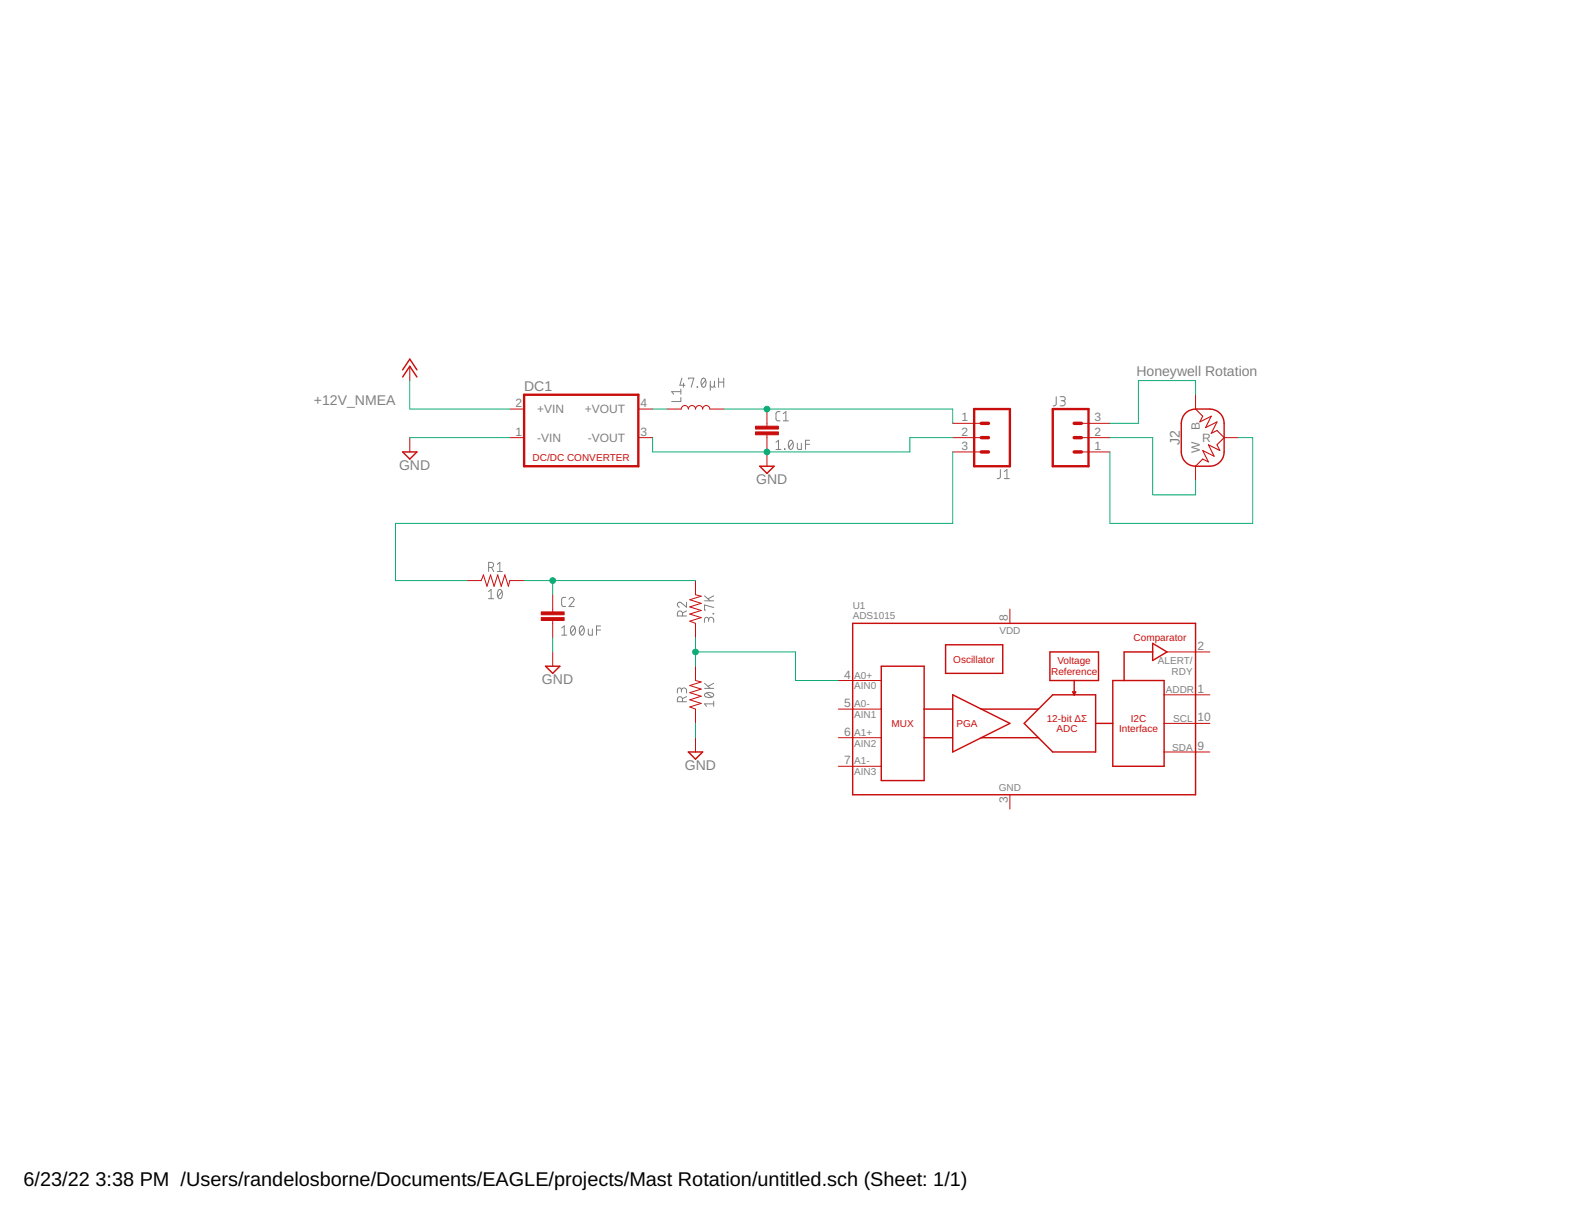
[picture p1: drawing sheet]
<svg xmlns="http://www.w3.org/2000/svg" width="279mm" height="216mm" viewBox="0 0 279 216" stroke-linecap="round" stroke-linejoin="round" font-family="sans-serif">
<g fill="none" stroke="#808080" stroke-width=".18">
<path d="M121 70.6v.8h-1.6M121 69.2v.9M121 69.6h-1.6l.3 .5M121.2 67.2l-.4 1.3h1M121.5 68.1v.7M122.4 67.4v-.2h.9l-.4 1.6M123.9 68.7l.1 .1zM124.8 67.3l.3-.1a.97 .97 0 0 1 0 1.6 1.02 1.02 0 0 1-.3-1.5zM125.4 67.5l-.7 1M126.2 68.5a.37 .37 0 0 0 .4 .3 .37 .37 0 0 0 .4-.3M126.2 67.7v1.7M127 67.7v.9l.1 .2"/>
<path d="M127.7 67.2v1.6M127.7 67.9h.9M128.6 67.2v1.6M137.9 78.6l.5-.4v1.7M137.9 79.9h.9M138.6 73.2h-.5l-.2 .3v1l.2 .2 .5 .1M139.2 74.8h.9M139.2 73.5l.5-.3v1.6M139.4 79.8l.1 .1zM140.3 78.3l.2-.1a.95 .95 0 0 1 0 1.7 1.06 1.06 0 0 1-.2-1.6zM140.9 78.6l-.7 .9M141.7 78.8v.9l.3 .2h.4v-1.1"/>
<path d="M143.2 79h.7M143.9 78.2h-.7v1.7M187.7 70.5v1.4l-.2 .2h-.3M188.4 70.5h.6a.36 .36 0 0 1 .3 .3 .36 .36 0 0 1-.3 .4h-.4M188.9 71.2a.46 .46 0 0 1 .4 .5 .46 .46 0 0 1-.4 .4h-.5M177.8 83.4v1.4l-.2 .2h-.4M178.5 85h.9M178.5 83.8l.5-.4v1.6M86.8 105.1l.5-.3v1.6M86.8 106.4h.9M86.8 100.8h.5a.46 .46 0 0 0 .4-.4 .46 .46 0 0 0-.4-.5h-.5v1.7M87.4 100.8l.3 .8"/>
<path d="M88.4 100.3l.4-.4v1.7M88.4 101.6h.9M88.6 104.9l.3-.1a.97 .97 0 0 1 0 1.6 1.02 1.02 0 0 1-.3-1.5zM89.2 105.1l-.7 .9M99.8 111.6l.5-.4v1.7M99.8 112.9h.9M100.5 106.2h-.4l-.3 .3 .1 1.2 .6 .1M101.1 106.5a.44 .44 0 0 1 .7-.3 .44 .44 0 0 1 .1 .7l-.8 .9h.9M101.6 111.3l.2-.1a.95 .95 0 0 1 0 1.7 1.04 1.04 0 0 1-.2-1.6zM102.2 111.6l-.7 .9M103.2 111.3l.2-.1a.95 .95 0 0 1 0 1.7 1 1 0 0 1-.2-1.6zM103.8 111.6l-.8 .9"/>
<path d="M104.6 111.8v.9l.2 .2h.5v-1.1M106 112h.7M106.7 111.2h-.7v1.7M121.3 109.5v-.5a.46 .46 0 0 0-.4-.4 .46 .46 0 0 0-.5 .4v.5h1.6M122 107v.9l-.9-.8a.44 .44 0 0 0-.7 .2 .44 .44 0 0 0 .4 .6M122 108.6l-.7 .3M125.2 106.8h1.7M125.2 105.9l1 .9M125.9 110.2a.46 .46 0 0 1 .5-.5 .46 .46 0 0 1 .5 .5v.4M125.9 110.4v-.4a.36 .36 0 0 0-.3-.3 .36 .36 0 0 0-.4 .3v.6M126.7 109l.2 .1zM126.9 107.9l-1.7-.4v.9h.2"/>
<path d="M126.9 105.9l-1 .5M121.1 122.7a.46 .46 0 0 1 .5-.5 .46 .46 0 0 1 .4 .5v.4M121.1 123v-.4a.36 .36 0 0 0-.3-.4 .36 .36 0 0 0-.4 .4v.5M121.3 124.7v-.5a.46 .46 0 0 0-.4-.4 .46 .46 0 0 0-.5 .4v.5h1.6M122 123.8l-.7 .3M125.2 122.3h1.7M125.2 121.4l1 .9M125.3 123.3a1.02 1.02 0 0 1 1.6 .2 .97 .97 0 0 1-1.7 0zM125.6 123.1l.9 .8M126.9 124.6v.9M126.9 125.1h-1.7l.4 .4M126.9 121.4l-1 .6"/>
</g>
<path d="M93.2 70.1h20.3v12.7h-20.3zM173.1 72.7h6.4v10.1h-6.4zM187.1 72.7h6.4v10.1h-6.4z" fill="none" stroke="#c90d0c" stroke-width=".42"/>
<g fill="none" stroke="#c90d0c" stroke-width=".18">
<path d="M72.8 65.1v2.5M72.8 77.8v2.5M90.6 72.7h2.6M90.6 77.8h2.6M113.5 72.7h2.5M113.5 77.8h2.5M118.5 72.7h2.6a.63 .63 0 0 1 .6-.6 .63 .63 0 0 1 .6 .6 .63 .63 0 0 1 .7-.6 .63 .63 0 0 1 .6 .6 .63 .63 0 0 1 .6-.6 .63 .63 0 0 1 .7 .6 .63 .63 0 0 1 .6-.6 .63 .63 0 0 1 .7 .6h2.5M136.3 72.7v3M136.3 77.3v5.5M169.3 77.8h5.1M169.3 75.2h5.1M192.2 77.8h5.1"/>
<path d="M192.2 75.2h5.1M212.5 70.1v2.6M217.6 77.8h2.5M169.3 80.3h5.1M192.2 80.3h5.1M212.5 82.8v2.6M83 103.2h2.5l.4-1 .7 2 .6-2 .6 2 .7-2 .6 2 .6-2 .7 2 .2-1h2.6M98.2 105.7v3M98.2 110.3v3M98.2 115.8v2.6M123.6 103.2v2.5l1 .2-2 .7 2 .6-2 .6 2 .7-2 .6 2 .6-2 .7 1 .4v2.5M123.6 118.4v2.5l1 .3-2 .6 2 .6-2 .7 2 .6-2 .7 2 .6-2 .6 1 .4v2.5"/>
<path d="M179.5 108.2v2.6M207.4 115.8h7.6M123.6 131.1v2.5M149 120.9h7.6M149 126h7.6M149 131.1h7.6M149 136.2h7.6M206.9 123.5h8.1M206.9 128.5h8.1M206.9 133.6h8.1M179.5 141.2v2.6"/>
</g>
<g fill="none" stroke="#c90d0c" stroke-width=".25">
<path d="M71.6 67l1.2-1.9 1.3 1.9M71.6 65.7l1.2-1.9 1.3 1.9M210.5 73.6a2.52 2.52 0 0 1 2-.9h2.5a2.54 2.54 0 0 1 2.6 2.5v5.1a2.54 2.54 0 0 1-2.6 2.5h-2.5a2.54 2.54 0 0 1-2.5-2.5v-5.1a2.8 2.8 0 0 1 .5-1.6zM71.6 80.3h2.5l-1.3 1.3zM135 82.8h2.6l-1.3 1.3zM97 118.4h2.5l-1.3 1.3zM151.6 110.8h60.9v30.4h-60.9zM156.6 118.4h7.7v20.3h-7.7zM168.1 114.6h10.1v5.1h-10.1zM186.6 115.8h8.6v5.1h-8.6zM204.9 115.8h-5.1v5.1M204.9 114.3l2.5 1.5-2.5 1.6z"/>
<path d="M122.3 133.6h2.6l-1.3 1.3zM164.3 126h5M164.3 131.1h5M169.3 123.5l10.2 5-10.2 5.1zM174.4 126h10.2M174.4 131.1h10.2M182 128.5l5.1-5h7.6v10.1h-7.6zM190.7 123h.5l-.3 .5zM190.9 120.9v2.6M194.7 128.5h3.1M197.8 120.9h9.1v15.3h-9.1z"/>
</g>
<g fill="#c90d0c" stroke="#c90d0c" stroke-width=".18">
<path d="M134.3 76.8h4v.5h-4z"/>
<path d="M134.3 75.7h4v.5h-4z"/>
<path d="M96.2 109.7h4.1v.6h-4.1z"/>
<path d="M96.2 108.7h4.1v.5h-4.1z"/>
</g>
<path d="M174.4 77.8h1.3M174.4 75.2h1.3M190.9 77.8h1.3M190.9 75.2h1.3M174.4 80.3h1.3M190.9 80.3h1.3" fill="none" stroke="#c90d0c" stroke-width=".61"/>
<path d="M212.5 72.7l1.3 1.3-.5 1 2-1-1 2 2-1-1 2 1-.5 1.3 1.3-1.3 1.2 .5 1.1-2-1.1 1 2.1-2-1 1 2-1-.5-1.3 1.2" fill="none" stroke="#c90d0c" stroke-width=".19"/>
<g fill="none" stroke="#0dab76" stroke-width=".18">
<path d="M72.8 77.8h17.8M72.8 67.6v5.1h17.8M116 77.8v2.5h45.7v-2.5h7.6M116 72.7h2.5M128.7 72.7h40.6v2.5M197.3 77.8h7.6v10.1h7.6v-2.5M212.5 70.1v-2.5h-10.2v7.6h-5M220.1 77.8h2.6v15.2h-25.4v-12.7M169.3 80.3v12.7h-99v10.2h12.7M93.2 103.2h30.4M98.2 103.2v2.5M98.2 113.3v2.5"/>
<path d="M123.6 113.3v5.1M123.6 115.8h17.8v5.1h7.6M123.6 128.5v2.6"/>
</g>
<g fill="#0dab76" stroke="#0dab76" stroke-width=".18">
<circle cx="136.3" cy="80.3" r=".51"/>
<circle cx="136.3" cy="72.7" r=".51"/>
<circle cx="98.2" cy="103.2" r=".51"/>
<circle cx="123.6" cy="115.8" r=".51"/>
</g>
<g font-size="3.5">
<text x="4.2" y="210.7">6/23/22</text>
<text x="17" y="210.7">3:38 PM /Users/randelosborne/Documents/EAGLE/projects/Mast Rotation/untitled.sch (Sheet: 1/1)</text>
</g>
<g font-size="2.5" fill="#808080">
<text x="55.8" y="71.9">+12V_NMEA</text>
<text x="93.1" y="69.5">DC1</text>
<text x="202" y="66.9">Honeywell Rotation</text>
<text x="70.9" y="83.5">GND</text>
<text x="209.7" y="79.1" transform="rotate(-90 209.7 79.1)">J2</text>
<text x="134.4" y="86">GND</text>
<text x="96.3" y="121.6">GND</text>
<text x="121.7" y="136.8">GND</text>
</g>
<g font-size="2.1" fill="#808080">
<text x="91.6" y="72.3">2</text>
<text x="91.6" y="77.4">1</text>
<text x="95.5" y="73.5">+VIN</text>
<text x="103.9" y="73.5">+VOUT</text>
<text x="113.8" y="72.3">4</text>
<text x="113.8" y="77.4">3</text>
<text x="170.9" y="74.9">1</text>
<text x="170.9" y="77.4">2</text>
<text x="194.5" y="77.4">2</text>
<text x="194.5" y="74.9">3</text>
<text x="213.3" y="76.4" transform="rotate(-90 213.3 76.4)">B</text>
<text x="95.5" y="78.5">-VIN</text>
<text x="104.5" y="78.5">-VOUT</text>
<text x="170.9" y="80">3</text>
<text x="194.5" y="80">1</text>
<text x="213.3" y="80.5" transform="rotate(-90 213.3 80.5)">W</text>
<text x="213.7" y="78.5">R</text>
<text x="179.1" y="110.4" transform="rotate(-90 179.1 110.4)">8</text>
<text x="212.9" y="115.5">2</text>
<text x="150" y="120.6">4</text>
<text x="150" y="125.6">5</text>
<text x="212.9" y="123.1">1</text>
<text x="150" y="130.7">6</text>
<text x="212.9" y="128.2">10</text>
<text x="150" y="135.8">7</text>
<text x="212.9" y="133.3">9</text>
<text x="179.1" y="142.8" transform="rotate(-90 179.1 142.8)">3</text>
</g>
<g font-size="1.8" fill="#c90d0c">
<text x="94.7" y="82">DC/DC CONVERTER</text>
<text x="201.5" y="113.9">Comparator</text>
<text x="169.4" y="117.8">Oscillator</text>
<text x="186.8" y="120">Reference</text>
<text x="188" y="118.1">Voltage</text>
<text x="158.5" y="129.2">MUX</text>
<text x="170" y="129.2">PGA</text>
<text x="186" y="128.2">12-bit ΔΣ</text>
<text x="187.8" y="130.1">ADC</text>
<text x="198.9" y="130.1">Interface</text>
<text x="201" y="128.2">I2C</text>
</g>
<g font-size="1.8" fill="#808080">
<text x="151.6" y="108.2">U1</text>
<text x="151.6" y="110">ADS1015</text>
<text x="177.6" y="112.7">VDD</text>
<text x="205.8" y="118.1">ALERT/</text>
<text x="208.2" y="120">RDY</text>
<text x="151.8" y="120.6">A0+</text>
<text x="151.8" y="122.5">AIN0</text>
<text x="151.8" y="125.7">A0-</text>
<text x="207.2" y="123.2">ADDR</text>
<text x="151.8" y="127.6">AIN1</text>
<text x="151.8" y="130.8">A1+</text>
<text x="208.5" y="128.3">SCL</text>
<text x="151.8" y="132.7">AIN2</text>
<text x="151.8" y="135.8">A1-</text>
<text x="151.8" y="137.7">AIN3</text>
<text x="208.3" y="133.4">SDA</text>
<text x="177.5" y="140.6">GND</text>
</g>
</svg>
